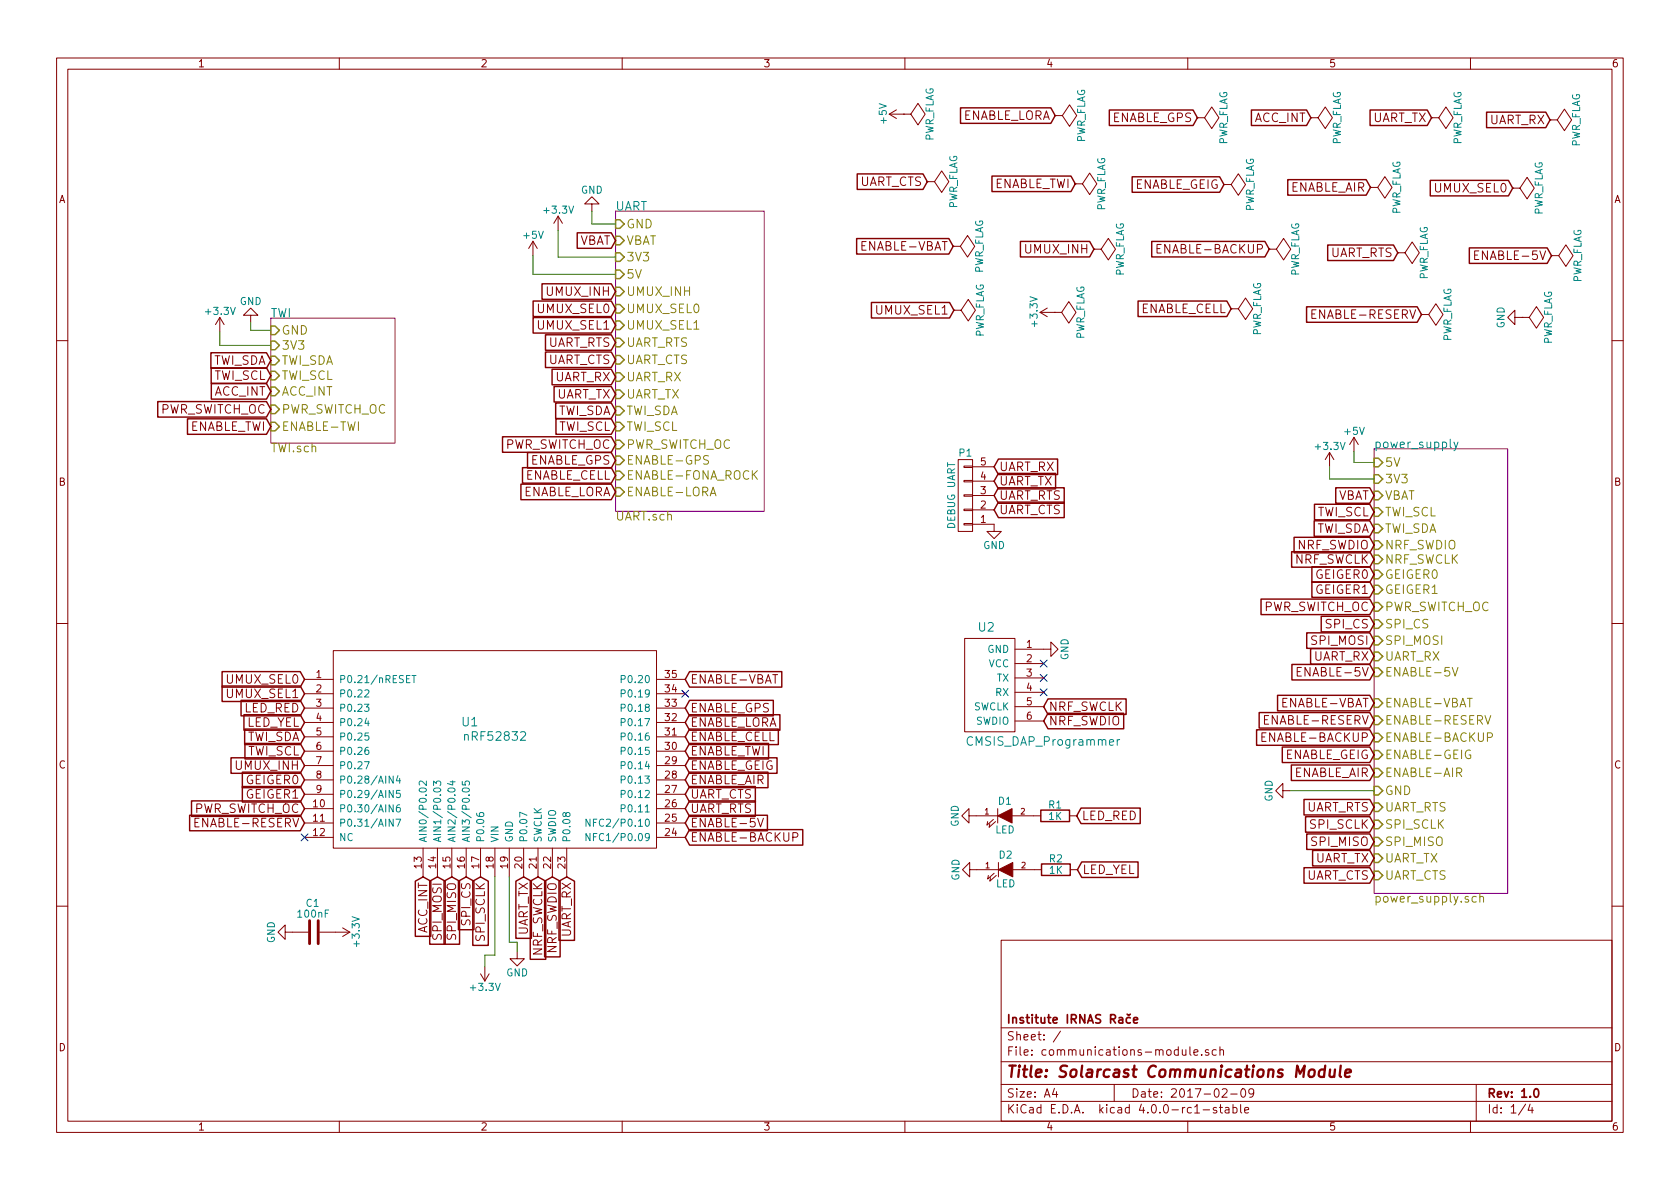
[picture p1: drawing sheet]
EESchema Schematic File Version 2
LIBS:communications-module-rescue
LIBS:power
LIBS:device
LIBS:transistors
LIBS:conn
LIBS:linear
LIBS:regul
LIBS:74xx
LIBS:cmos4000
LIBS:adc-dac
LIBS:memory
LIBS:xilinx
LIBS:microcontrollers
LIBS:dsp
LIBS:microchip
LIBS:analog_switches
LIBS:motorola
LIBS:texas
LIBS:intel
LIBS:audio
LIBS:interface
LIBS:digital-audio
LIBS:philips
LIBS:display
LIBS:cypress
LIBS:siliconi
LIBS:opto
LIBS:atmel
LIBS:contrib
LIBS:valves
LIBS:bme280
LIBS:nrf52832
LIBS:ina219
LIBS:fgpmmopa6h_gps
LIBS:fona_3g
LIBS:lis3dh_breakout
LIBS:sn74lv4052a
LIBS:lxdc2ur33a-122
LIBS:i2c_connector
LIBS:cmsis-dap
LIBS:lxdc55kaaa-205
LIBS:ufl_conn
LIBS:cmsis_dap_breakout
LIBS:rockblock
LIBS:pwr_conn
LIBS:communications-module-cache
LIBS:idc12
LIBS:tps2034
LIBS:tps2064
LIBS:tps79133
LIBS:raspberrypi
EELAYER 25 0
EELAYER END
$Descr A4 11693 8268
encoding utf-8
Sheet 1 4
Title "Solarcast Communications Module"
Date "2017-02-09"
Rev "1.0"
Comp "Institute IRNAS Rače"
Comment1 ""
Comment2 ""
Comment3 ""
Comment4 ""
$EndDescr
$Comp
L nRF52832 U1
U 1 1
P 2970 5720
F 0 "U1" H 3270 6420 60  0000 C CNN
F 1 "nRF52832" H 3445 6320 60  0000 C CNN
F 2 "nRF52832:nRF52832-SMD" H 3395 6195 60  0001 C CNN
F 3 "" H 2970 5720 60  0000 C CNN
	1    2970 5720
	1    0    0    -1  
$EndComp
NoConn ~ 2120 5820
$Comp
L GND #PWR6
U 1 1
P 3600 6615
F 0 "#PWR6" H 3600 6365 50  0001 C CNN
F 1 "GND" H 3600 6465 50  0000 C CNN
F 2 "" H 3600 6615 60  0000 C CNN
F 3 "" H 3600 6615 60  0000 C CNN
	1    3600 6615
	1    0    0    -1  
$EndComp
Text GLabel 3745 6095 3    60   Input ~ 0
NRF_SWCLK
Text GLabel 3845 6095 3    60   Input ~ 0
NRF_SWDIO
NoConn ~ 7265 4710
NoConn ~ 7265 4810
Text GLabel 3945 6095 3    60   Input ~ 0
UART_RX
Text GLabel 3645 6095 3    60   Input ~ 0
UART_TX
Text GLabel 2120 5120 0    60   Input ~ 0
TWI_SDA
Text GLabel 2120 5220 0    60   Input ~ 0
TWI_SCL
$Sheet
S 9565 3115 930  3095
U 58981B80
F0 "power_supply" 60
F1 "power_supply.sch" 60
F2 "5V" I L 9565 3210 60 
F3 "3V3" I L 9565 3325 60 
F4 "VBAT" I L 9565 3440 60 
F5 "ENABLE-RESERV" I L 9565 5005 60 
F6 "ENABLE-BACKUP" I L 9565 5125 60 
F7 "NRF_SWDIO" I L 9565 3785 60 
F8 "NRF_SWCLK" I L 9565 3885 60 
F9 "GEIGER0" I L 9565 3990 60 
F10 "TWI_SDA" I L 9565 3670 60 
F11 "GEIGER1" I L 9565 4095 60 
F12 "TWI_SCL" I L 9565 3555 60 
F13 "GND" I L 9565 5495 60 
F14 "ENABLE-GEIG" I L 9565 5245 60 
F15 "ENABLE-AIR" I L 9565 5370 60 
F16 "PWR_SWITCH_OC" I L 9565 4215 60 
F17 "SPI_CS" I L 9565 4335 60 
F18 "SPI_MOSI" I L 9565 4450 60 
F19 "UART_RX" I L 9565 4560 60 
F20 "UART_RTS" I L 9565 5610 60 
F21 "SPI_SCLK" I L 9565 5730 60 
F22 "SPI_MISO" I L 9565 5850 60 
F23 "UART_TX" I L 9565 5965 60 
F24 "UART_CTS" I L 9565 6085 60 
F25 "ENABLE-VBAT" I L 9565 4885 60 
F26 "ENABLE-5V" I L 9565 4670 60 
$EndSheet
Text GLabel 9565 3885 0    60   Input ~ 0
NRF_SWCLK
Text GLabel 9565 3785 0    60   Input ~ 0
NRF_SWDIO
Text GLabel 9565 3670 0    60   Input ~ 0
TWI_SDA
Text GLabel 9565 3555 0    60   Input ~ 0
TWI_SCL
$Comp
L +5V #PWR18
U 1 1
P 9425 3135
F 0 "#PWR18" H 9425 2985 50  0001 C CNN
F 1 "+5V" H 9425 3275 50  0000 C CNN
F 2 "" H 9425 3135 60  0000 C CNN
F 3 "" H 9425 3135 60  0000 C CNN
	1    9425 3135
	1    0    0    -1  
$EndComp
$Comp
L +3.3V #PWR17
U 1 1
P 9255 3240
F 0 "#PWR17" H 9255 3090 50  0001 C CNN
F 1 "+3.3V" H 9255 3380 50  0000 C CNN
F 2 "" H 9255 3240 60  0000 C CNN
F 3 "" H 9255 3240 60  0000 C CNN
	1    9255 3240
	1    0    0    -1  
$EndComp
Wire Wire Line
	9565 3210 9425 3210
Wire Wire Line
	9425 3210 9425 3135
Wire Wire Line
	9255 3240 9255 3325
Wire Wire Line
	9255 3325 9565 3325
$Sheet
S 1885 2205 865  870 
U 589BFCA4
F0 "TWI" 60
F1 "TWI.sch" 60
F2 "GND" I L 1885 2290 60 
F3 "3V3" I L 1885 2395 60 
F4 "TWI_SDA" I L 1885 2500 60 
F5 "TWI_SCL" I L 1885 2605 60 
F6 "ACC_INT" I L 1885 2715 60 
F7 "PWR_SWITCH_OC" I L 1885 2840 60 
F8 "ENABLE-TWI" I L 1885 2960 60 
$EndSheet
Text GLabel 1885 2500 0    60   Input ~ 0
TWI_SDA
Text GLabel 1885 2605 0    60   Input ~ 0
TWI_SCL
$Comp
L +3.3V #PWR1
U 1 1
P 1530 2300
F 0 "#PWR1" H 1530 2150 50  0001 C CNN
F 1 "+3.3V" H 1530 2440 50  0000 C CNN
F 2 "" H 1530 2300 60  0000 C CNN
F 3 "" H 1530 2300 60  0000 C CNN
	1    1530 2300
	1    0    0    -1  
$EndComp
$Comp
L GND #PWR2
U 1 1
P 1745 2235
F 0 "#PWR2" H 1745 1985 50  0001 C CNN
F 1 "GND" H 1745 2085 50  0000 C CNN
F 2 "" H 1745 2235 60  0000 C CNN
F 3 "" H 1745 2235 60  0000 C CNN
	1    1745 2235
	-1   0    0    1   
$EndComp
Wire Wire Line
	1745 2235 1745 2290
Wire Wire Line
	1745 2290 1885 2290
Wire Wire Line
	1530 2300 1530 2395
Wire Wire Line
	1530 2395 1885 2395
$Sheet
S 4285 1460 1035 2090
U 589D6D6D
F0 "UART" 60
F1 "UART.sch" 60
F2 "GND" I L 4285 1550 60 
F3 "VBAT" I L 4285 1665 60 
F4 "3V3" I L 4285 1780 60 
F5 "5V" I L 4285 1900 60 
F6 "UMUX_INH" I L 4285 2020 60 
F7 "UMUX_SEL0" I L 4285 2140 60 
F8 "UMUX_SEL1" I L 4285 2255 60 
F9 "UART_RTS" I L 4285 2375 60 
F10 "UART_CTS" I L 4285 2495 60 
F11 "UART_RX" I L 4285 2615 60 
F12 "UART_TX" I L 4285 2735 60 
F13 "TWI_SDA" I L 4285 2850 60 
F14 "TWI_SCL" I L 4285 2960 60 
F15 "PWR_SWITCH_OC" I L 4285 3085 60 
F16 "ENABLE-GPS" I L 4285 3195 60 
F17 "ENABLE-LORA" I L 4285 3415 60 
F18 "ENABLE-FONA_ROCK" I L 4285 3300 60 
$EndSheet
$Comp
L CMSIS_DAP_Breakout U2
U 1 1
P 6940 4760
F 0 "U2" H 6865 5160 60  0000 C CNN
F 1 "CMSIS_DAP_Programmer" H 7260 4365 60  0000 C CNN
F 2 "CMSIS_DAP_Breakout:CMSIS_DAP_Breakout" H 7220 4255 60  0001 C CNN
F 3 "" H 6815 5210 60  0000 C CNN
	1    6940 4760
	1    0    0    -1  
$EndComp
$Comp
L GND #PWR14
U 1 1
P 7265 4510
F 0 "#PWR14" H 7265 4260 50  0001 C CNN
F 1 "GND" H 7265 4360 50  0000 C CNN
F 2 "" H 7265 4510 60  0000 C CNN
F 3 "" H 7265 4510 60  0000 C CNN
	1    7265 4510
	0    -1   -1   0   
$EndComp
Text GLabel 7265 4910 2    60   Input ~ 0
NRF_SWCLK
Text GLabel 7265 5010 2    60   Input ~ 0
NRF_SWDIO
$Comp
L GND #PWR9
U 1 1
P 4120 1460
F 0 "#PWR9" H 4120 1210 50  0001 C CNN
F 1 "GND" H 4120 1310 50  0000 C CNN
F 2 "" H 4120 1460 60  0000 C CNN
F 3 "" H 4120 1460 60  0000 C CNN
	1    4120 1460
	-1   0    0    1   
$EndComp
Wire Wire Line
	4120 1460 4120 1550
Wire Wire Line
	4120 1550 4285 1550
$Comp
L +3.3V #PWR8
U 1 1
P 3885 1595
F 0 "#PWR8" H 3885 1445 50  0001 C CNN
F 1 "+3.3V" H 3885 1735 50  0000 C CNN
F 2 "" H 3885 1595 60  0000 C CNN
F 3 "" H 3885 1595 60  0000 C CNN
	1    3885 1595
	1    0    0    -1  
$EndComp
Wire Wire Line
	3885 1780 4285 1780
$Comp
L +5V #PWR7
U 1 1
P 3710 1770
F 0 "#PWR7" H 3710 1620 50  0001 C CNN
F 1 "+5V" H 3710 1910 50  0000 C CNN
F 2 "" H 3710 1770 60  0000 C CNN
F 3 "" H 3710 1770 60  0000 C CNN
	1    3710 1770
	1    0    0    -1  
$EndComp
Wire Wire Line
	3885 1595 3885 1780
Wire Wire Line
	3710 1770 3710 1900
Wire Wire Line
	3710 1900 4285 1900
Text GLabel 9565 3440 0    60   Input ~ 0
VBAT
Text GLabel 4285 1665 0    60   Input ~ 0
VBAT
$Comp
L GND #PWR16
U 1 1
P 8980 5495
F 0 "#PWR16" H 8980 5245 50  0001 C CNN
F 1 "GND" H 8980 5345 50  0000 C CNN
F 2 "" H 8980 5495 60  0000 C CNN
F 3 "" H 8980 5495 60  0000 C CNN
	1    8980 5495
	0    1    1    0   
$EndComp
Text GLabel 2120 5020 0    60   Input ~ 0
LED_YEL
Text GLabel 2120 4920 0    60   Input ~ 0
LED_RED
Text GLabel 2120 4820 0    60   Input ~ 0
UMUX_SEL1
Text GLabel 2120 4720 0    60   Input ~ 0
UMUX_SEL0
Text GLabel 2120 5320 0    60   Input ~ 0
UMUX_INH
Text GLabel 2120 5420 0    60   Input ~ 0
GEIGER0
Text GLabel 2120 5520 0    60   Input ~ 0
GEIGER1
$Comp
L +3.3V #PWR5
U 1 1
P 3375 6720
F 0 "#PWR5" H 3375 6570 50  0001 C CNN
F 1 "+3.3V" H 3375 6860 50  0000 C CNN
F 2 "" H 3375 6720 60  0000 C CNN
F 3 "" H 3375 6720 60  0000 C CNN
	1    3375 6720
	-1   0    0    1   
$EndComp
Text GLabel 2945 6095 3    60   Input ~ 0
ACC_INT
Text GLabel 3045 6095 3    60   Input ~ 0
SPI_MOSI
Text GLabel 3145 6095 3    60   Input ~ 0
SPI_MISO
Wire Wire Line
	3545 6095 3545 6550
Wire Wire Line
	3545 6550 3600 6550
Wire Wire Line
	3600 6550 3600 6615
Wire Wire Line
	3445 6095 3445 6640
Text GLabel 3245 6095 3    60   Input ~ 0
SPI_CS
Text GLabel 3345 6095 3    60   Input ~ 0
SPI_SCLK
Wire Wire Line
	3375 6720 3375 6640
Wire Wire Line
	3375 6640 3445 6640
Text GLabel 4770 4920 2    60   Input ~ 0
ENABLE_GPS
Text GLabel 4770 5020 2    60   Input ~ 0
ENABLE_LORA
Text GLabel 4770 5120 2    60   Input ~ 0
ENABLE_CELL
Text GLabel 4770 5220 2    60   Input ~ 0
ENABLE_TWI
Text GLabel 4770 5320 2    60   Input ~ 0
ENABLE_GEIG
Text GLabel 4770 5420 2    60   Input ~ 0
ENABLE_AIR
Text GLabel 4770 5520 2    60   Input ~ 0
UART_CTS
Text GLabel 4770 5620 2    60   Input ~ 0
UART_RTS
Text GLabel 1885 2715 0    60   Input ~ 0
ACC_INT
Text GLabel 9565 3990 0    60   Input ~ 0
GEIGER0
Text GLabel 9565 4095 0    60   Input ~ 0
GEIGER1
Text GLabel 4285 2735 0    60   Input ~ 0
UART_TX
Text GLabel 4285 2615 0    60   Input ~ 0
UART_RX
Text GLabel 4285 2495 0    60   Input ~ 0
UART_CTS
Text GLabel 4285 2375 0    60   Input ~ 0
UART_RTS
Text GLabel 4285 2255 0    60   Input ~ 0
UMUX_SEL1
Text GLabel 4285 2140 0    60   Input ~ 0
UMUX_SEL0
Text GLabel 4285 2020 0    60   Input ~ 0
UMUX_INH
$Comp
L C C1
U 1 1
P 2185 6480
F 0 "C1" V 2390 6440 50  0000 L CNN
F 1 "100nF" V 2315 6370 50  0000 L CNN
F 2 "0603_handsolder:0603_HandSoldering" H 2223 6330 30  0001 C CNN
F 3 "" H 2185 6480 60  0000 C CNN
	1    2185 6480
	0    -1   -1   0   
$EndComp
$Comp
L GND #PWR3
U 1 1
P 2035 6480
F 0 "#PWR3" H 2035 6230 50  0001 C CNN
F 1 "GND" H 2035 6330 50  0000 C CNN
F 2 "" H 2035 6480 60  0000 C CNN
F 3 "" H 2035 6480 60  0000 C CNN
	1    2035 6480
	0    1    1    0   
$EndComp
$Comp
L +3.3V #PWR4
U 1 1
P 2335 6480
F 0 "#PWR4" H 2335 6330 50  0001 C CNN
F 1 "+3.3V" H 2335 6620 50  0000 C CNN
F 2 "" H 2335 6480 60  0000 C CNN
F 3 "" H 2335 6480 60  0000 C CNN
	1    2335 6480
	0    1    1    0   
$EndComp
$Comp
L R R1
U 1 1
P 7345 5670
F 0 "R1" V 7425 5670 50  0000 C CNN
F 1 "1K" V 7345 5670 50  0000 C CNN
F 2 "0603_handsolder:0603_HandSoldering" V 7275 5670 30  0001 C CNN
F 3 "" H 7345 5670 30  0000 C CNN
	1    7345 5670
	0    -1   -1   0   
$EndComp
$Comp
L LED D1
U 1 1
P 6995 5670
F 0 "D1" H 6995 5770 50  0000 C CNN
F 1 "LED" H 6995 5570 50  0000 C CNN
F 2 "0603_handsolder:LED_0603_HandSoldering" H 6995 5670 60  0001 C CNN
F 3 "" H 6995 5670 60  0000 C CNN
	1    6995 5670
	1    0    0    -1  
$EndComp
$Comp
L GND #PWR11
U 1 1
P 6795 5670
F 0 "#PWR11" H 6795 5420 50  0001 C CNN
F 1 "GND" H 6795 5520 50  0000 C CNN
F 2 "" H 6795 5670 60  0000 C CNN
F 3 "" H 6795 5670 60  0000 C CNN
	1    6795 5670
	0    1    1    0   
$EndComp
$Comp
L R R2
U 1 1
P 7350 6045
F 0 "R2" V 7430 6045 50  0000 C CNN
F 1 "1K" V 7350 6045 50  0000 C CNN
F 2 "0603_handsolder:0603_HandSoldering" V 7280 6045 30  0001 C CNN
F 3 "" H 7350 6045 30  0000 C CNN
	1    7350 6045
	0    -1   -1   0   
$EndComp
$Comp
L LED D2
U 1 1
P 7000 6045
F 0 "D2" H 7000 6145 50  0000 C CNN
F 1 "LED" H 7000 5945 50  0000 C CNN
F 2 "0603_handsolder:LED_0603_HandSoldering" H 7000 6045 60  0001 C CNN
F 3 "" H 7000 6045 60  0000 C CNN
	1    7000 6045
	1    0    0    -1  
$EndComp
$Comp
L GND #PWR12
U 1 1
P 6800 6045
F 0 "#PWR12" H 6800 5795 50  0001 C CNN
F 1 "GND" H 6800 5895 50  0000 C CNN
F 2 "" H 6800 6045 60  0000 C CNN
F 3 "" H 6800 6045 60  0000 C CNN
	1    6800 6045
	0    1    1    0   
$EndComp
Text GLabel 7500 6045 2    60   Input ~ 0
LED_YEL
Text GLabel 7495 5670 2    60   Input ~ 0
LED_RED
Text GLabel 9565 5370 0    60   Input ~ 0
ENABLE_AIR
Text GLabel 9565 5245 0    60   Input ~ 0
ENABLE_GEIG
Text GLabel 4285 2850 0    60   Input ~ 0
TWI_SDA
Text GLabel 4285 2960 0    60   Input ~ 0
TWI_SCL
Text GLabel 9565 4215 0    60   Input ~ 0
PWR_SWITCH_OC
Text GLabel 9565 4450 0    60   Input ~ 0
SPI_MOSI
Text GLabel 9565 5850 0    60   Input ~ 0
SPI_MISO
Text GLabel 9565 4335 0    60   Input ~ 0
SPI_CS
Text GLabel 9565 5730 0    60   Input ~ 0
SPI_SCLK
Text GLabel 9565 5965 0    60   Input ~ 0
UART_TX
Text GLabel 9565 4560 0    60   Input ~ 0
UART_RX
Text GLabel 9565 6085 0    60   Input ~ 0
UART_CTS
Text GLabel 9565 5610 0    60   Input ~ 0
UART_RTS
Wire Wire Line
	9565 5495 8980 5495
Text GLabel 9565 5005 0    60   Input ~ 0
ENABLE-RESERV
Text GLabel 9565 5125 0    60   Input ~ 0
ENABLE-BACKUP
Text GLabel 1885 2960 0    60   Input ~ 0
ENABLE_TWI
Text GLabel 1885 2840 0    60   Input ~ 0
PWR_SWITCH_OC
Text GLabel 4285 3085 0    60   Input ~ 0
PWR_SWITCH_OC
Text GLabel 4285 3195 0    60   Input ~ 0
ENABLE_GPS
Text GLabel 4285 3415 0    60   Input ~ 0
ENABLE_LORA
Text GLabel 9565 4885 0    60   Input ~ 0
ENABLE-VBAT
Text GLabel 9565 4670 0    60   Input ~ 0
ENABLE-5V
Text GLabel 4770 5720 2    60   Input ~ 0
ENABLE-5V
Text GLabel 4770 4720 2    60   Input ~ 0
ENABLE-VBAT
NoConn ~ 7265 4610
Text GLabel 8335 810  0    60   Input ~ 0
ENABLE_GPS
Text GLabel 7345 795  0    60   Input ~ 0
ENABLE_LORA
Text GLabel 7485 1270 0    60   Input ~ 0
ENABLE_TWI
Text GLabel 8520 1275 0    60   Input ~ 0
ENABLE_GEIG
Text GLabel 9540 1295 0    60   Input ~ 0
ENABLE_AIR
Text GLabel 10800 1770 0    60   Input ~ 0
ENABLE-5V
Text GLabel 10530 1300 0    60   Input ~ 0
UMUX_SEL0
Text GLabel 9125 810  0    60   Input ~ 0
ACC_INT
Text GLabel 9965 810  0    60   Input ~ 0
UART_TX
Text GLabel 10790 825  0    60   Input ~ 0
UART_RX
$Comp
L PWR_FLAG #FLG18
U 1 1
P 10530 1300
F 0 "#FLG18" H 10530 1395 50  0001 C CNN
F 1 "PWR_FLAG" H 10530 1480 50  0000 C CNN
F 2 "" H 10530 1300 60  0000 C CNN
F 3 "" H 10530 1300 60  0000 C CNN
	1    10530 1300
	0    1    1    0   
$EndComp
$Comp
L PWR_FLAG #FLG9
U 1 1
P 8335 810
F 0 "#FLG9" H 8335 905 50  0001 C CNN
F 1 "PWR_FLAG" H 8335 990 50  0000 C CNN
F 2 "" H 8335 810 60  0000 C CNN
F 3 "" H 8335 810 60  0000 C CNN
	1    8335 810 
	0    1    1    0   
$EndComp
$Comp
L PWR_FLAG #FLG6
U 1 1
P 7345 795
F 0 "#FLG6" H 7345 890 50  0001 C CNN
F 1 "PWR_FLAG" H 7345 975 50  0000 C CNN
F 2 "" H 7345 795 60  0000 C CNN
F 3 "" H 7345 795 60  0000 C CNN
	1    7345 795 
	0    1    1    0   
$EndComp
$Comp
L PWR_FLAG #FLG7
U 1 1
P 7485 1270
F 0 "#FLG7" H 7485 1365 50  0001 C CNN
F 1 "PWR_FLAG" H 7485 1450 50  0000 C CNN
F 2 "" H 7485 1270 60  0000 C CNN
F 3 "" H 7485 1270 60  0000 C CNN
	1    7485 1270
	0    1    1    0   
$EndComp
$Comp
L PWR_FLAG #FLG11
U 1 1
P 8520 1275
F 0 "#FLG11" H 8520 1370 50  0001 C CNN
F 1 "PWR_FLAG" H 8520 1455 50  0000 C CNN
F 2 "" H 8520 1275 60  0000 C CNN
F 3 "" H 8520 1275 60  0000 C CNN
	1    8520 1275
	0    1    1    0   
$EndComp
$Comp
L PWR_FLAG #FLG14
U 1 1
P 9540 1295
F 0 "#FLG14" H 9540 1390 50  0001 C CNN
F 1 "PWR_FLAG" H 9540 1475 50  0000 C CNN
F 2 "" H 9540 1295 60  0000 C CNN
F 3 "" H 9540 1295 60  0000 C CNN
	1    9540 1295
	0    1    1    0   
$EndComp
$Comp
L PWR_FLAG #FLG21
U 1 1
P 10800 1770
F 0 "#FLG21" H 10800 1865 50  0001 C CNN
F 1 "PWR_FLAG" H 10800 1950 50  0000 C CNN
F 2 "" H 10800 1770 60  0000 C CNN
F 3 "" H 10800 1770 60  0000 C CNN
	1    10800 1770
	0    1    1    0   
$EndComp
$Comp
L PWR_FLAG #FLG13
U 1 1
P 9125 810
F 0 "#FLG13" H 9125 905 50  0001 C CNN
F 1 "PWR_FLAG" H 9125 990 50  0000 C CNN
F 2 "" H 9125 810 60  0000 C CNN
F 3 "" H 9125 810 60  0000 C CNN
	1    9125 810 
	0    1    1    0   
$EndComp
$Comp
L PWR_FLAG #FLG17
U 1 1
P 9965 810
F 0 "#FLG17" H 9965 905 50  0001 C CNN
F 1 "PWR_FLAG" H 9965 990 50  0000 C CNN
F 2 "" H 9965 810 60  0000 C CNN
F 3 "" H 9965 810 60  0000 C CNN
	1    9965 810 
	0    1    1    0   
$EndComp
$Comp
L PWR_FLAG #FLG20
U 1 1
P 10790 825
F 0 "#FLG20" H 10790 920 50  0001 C CNN
F 1 "PWR_FLAG" H 10790 1005 50  0000 C CNN
F 2 "" H 10790 825 60  0000 C CNN
F 3 "" H 10790 825 60  0000 C CNN
	1    10790 825 
	0    1    1    0   
$EndComp
Text GLabel 9730 1750 0    60   Input ~ 0
UART_RTS
$Comp
L PWR_FLAG #FLG15
U 1 1
P 9730 1750
F 0 "#FLG15" H 9730 1845 50  0001 C CNN
F 1 "PWR_FLAG" H 9730 1930 50  0000 C CNN
F 2 "" H 9730 1750 60  0000 C CNN
F 3 "" H 9730 1750 60  0000 C CNN
	1    9730 1750
	0    1    1    0   
$EndComp
$Comp
L +5V #PWR10
U 1 1
P 6290 785
F 0 "#PWR10" H 6290 635 50  0001 C CNN
F 1 "+5V" H 6290 925 50  0000 C CNN
F 2 "" H 6290 785 60  0000 C CNN
F 3 "" H 6290 785 60  0000 C CNN
	1    6290 785 
	0    -1   -1   0   
$EndComp
$Comp
L PWR_FLAG #FLG1
U 1 1
P 6290 785
F 0 "#FLG1" H 6290 880 50  0001 C CNN
F 1 "PWR_FLAG" H 6290 965 50  0000 C CNN
F 2 "" H 6290 785 60  0000 C CNN
F 3 "" H 6290 785 60  0000 C CNN
	1    6290 785 
	0    1    1    0   
$EndComp
Text GLabel 6635 1705 0    60   Input ~ 0
ENABLE-VBAT
Text GLabel 6455 1255 0    60   Input ~ 0
UART_CTS
Text GLabel 7615 1725 0    60   Input ~ 0
UMUX_INH
$Comp
L PWR_FLAG #FLG8
U 1 1
P 7615 1725
F 0 "#FLG8" H 7615 1820 50  0001 C CNN
F 1 "PWR_FLAG" H 7615 1905 50  0000 C CNN
F 2 "" H 7615 1725 60  0000 C CNN
F 3 "" H 7615 1725 60  0000 C CNN
	1    7615 1725
	0    1    1    0   
$EndComp
$Comp
L PWR_FLAG #FLG2
U 1 1
P 6455 1255
F 0 "#FLG2" H 6455 1350 50  0001 C CNN
F 1 "PWR_FLAG" H 6455 1435 50  0000 C CNN
F 2 "" H 6455 1255 60  0000 C CNN
F 3 "" H 6455 1255 60  0000 C CNN
	1    6455 1255
	0    1    1    0   
$EndComp
$Comp
L PWR_FLAG #FLG3
U 1 1
P 6635 1705
F 0 "#FLG3" H 6635 1800 50  0001 C CNN
F 1 "PWR_FLAG" H 6635 1885 50  0000 C CNN
F 2 "" H 6635 1705 60  0000 C CNN
F 3 "" H 6635 1705 60  0000 C CNN
	1    6635 1705
	0    1    1    0   
$EndComp
Text GLabel 6640 2150 0    60   Input ~ 0
UMUX_SEL1
$Comp
L PWR_FLAG #FLG4
U 1 1
P 6640 2150
F 0 "#FLG4" H 6640 2245 50  0001 C CNN
F 1 "PWR_FLAG" H 6640 2330 50  0000 C CNN
F 2 "" H 6640 2150 60  0000 C CNN
F 3 "" H 6640 2150 60  0000 C CNN
	1    6640 2150
	0    1    1    0   
$EndComp
$Comp
L +3.3V #PWR15
U 1 1
P 7340 2165
F 0 "#PWR15" H 7340 2015 50  0001 C CNN
F 1 "+3.3V" H 7340 2305 50  0000 C CNN
F 2 "" H 7340 2165 60  0000 C CNN
F 3 "" H 7340 2165 60  0000 C CNN
	1    7340 2165
	0    -1   -1   0   
$EndComp
$Comp
L PWR_FLAG #FLG5
U 1 1
P 7340 2165
F 0 "#FLG5" H 7340 2260 50  0001 C CNN
F 1 "PWR_FLAG" H 7340 2345 50  0000 C CNN
F 2 "" H 7340 2165 60  0000 C CNN
F 3 "" H 7340 2165 60  0000 C CNN
	1    7340 2165
	0    1    1    0   
$EndComp
Text GLabel 8570 2140 0    60   Input ~ 0
ENABLE_CELL
$Comp
L PWR_FLAG #FLG12
U 1 1
P 8570 2140
F 0 "#FLG12" H 8570 2235 50  0001 C CNN
F 1 "PWR_FLAG" H 8570 2320 50  0000 C CNN
F 2 "" H 8570 2140 60  0000 C CNN
F 3 "" H 8570 2140 60  0000 C CNN
	1    8570 2140
	0    1    1    0   
$EndComp
Text GLabel 9895 2180 0    60   Input ~ 0
ENABLE-RESERV
Text GLabel 8835 1725 0    60   Input ~ 0
ENABLE-BACKUP
$Comp
L PWR_FLAG #FLG16
U 1 1
P 9895 2180
F 0 "#FLG16" H 9895 2275 50  0001 C CNN
F 1 "PWR_FLAG" H 9895 2360 50  0000 C CNN
F 2 "" H 9895 2180 60  0000 C CNN
F 3 "" H 9895 2180 60  0000 C CNN
	1    9895 2180
	0    1    1    0   
$EndComp
$Comp
L PWR_FLAG #FLG10
U 1 1
P 8835 1725
F 0 "#FLG10" H 8835 1820 50  0001 C CNN
F 1 "PWR_FLAG" H 8835 1905 50  0000 C CNN
F 2 "" H 8835 1725 60  0000 C CNN
F 3 "" H 8835 1725 60  0000 C CNN
	1    8835 1725
	0    1    1    0   
$EndComp
$Comp
L GND #PWR19
U 1 1
P 10595 2200
F 0 "#PWR19" H 10595 1950 50  0001 C CNN
F 1 "GND" H 10595 2050 50  0000 C CNN
F 2 "" H 10595 2200 60  0000 C CNN
F 3 "" H 10595 2200 60  0000 C CNN
	1    10595 2200
	0    1    1    0   
$EndComp
$Comp
L PWR_FLAG #FLG19
U 1 1
P 10595 2200
F 0 "#FLG19" H 10595 2295 50  0001 C CNN
F 1 "PWR_FLAG" H 10595 2380 50  0000 C CNN
F 2 "" H 10595 2200 60  0000 C CNN
F 3 "" H 10595 2200 60  0000 C CNN
	1    10595 2200
	0    1    1    0   
$EndComp
Text GLabel 2120 5620 0    60   Input ~ 0
PWR_SWITCH_OC
Text GLabel 2120 5720 0    60   Input ~ 0
ENABLE-RESERV
Text GLabel 4770 5820 2    60   Input ~ 0
ENABLE-BACKUP
$Comp
L CONN_01X05 P1
U 1 1
P 6720 3440
F 0 "P1" H 6720 3140 50  0000 C CNN
F 1 "DEBUG UART" V 6820 3440 50  0000 C CNN
F 2 "Socket_Strips:Socket_Strip_Straight_1x05_Pitch2.54mm" H 6720 3440 60  0001 C CNN
F 3 "" H 6720 3440 60  0000 C CNN
	1    6720 3440
	-1   0    0    1   
$EndComp
$Comp
L GND #PWR13
U 1 1
P 6920 3640
F 0 "#PWR13" H 6920 3390 50  0001 C CNN
F 1 "GND" H 6920 3490 50  0000 C CNN
F 2 "" H 6920 3640 60  0000 C CNN
F 3 "" H 6920 3640 60  0000 C CNN
	1    6920 3640
	1    0    0    -1  
$EndComp
Text GLabel 6920 3340 2    60   Input ~ 0
UART_TX
Text GLabel 6920 3240 2    60   Input ~ 0
UART_RX
Text GLabel 6920 3540 2    60   Input ~ 0
UART_CTS
Text GLabel 6920 3440 2    60   Input ~ 0
UART_RTS
Text GLabel 4285 3300 0    60   Input ~ 0
ENABLE_CELL
NoConn ~ 4770 4820
$EndSCHEMATC
